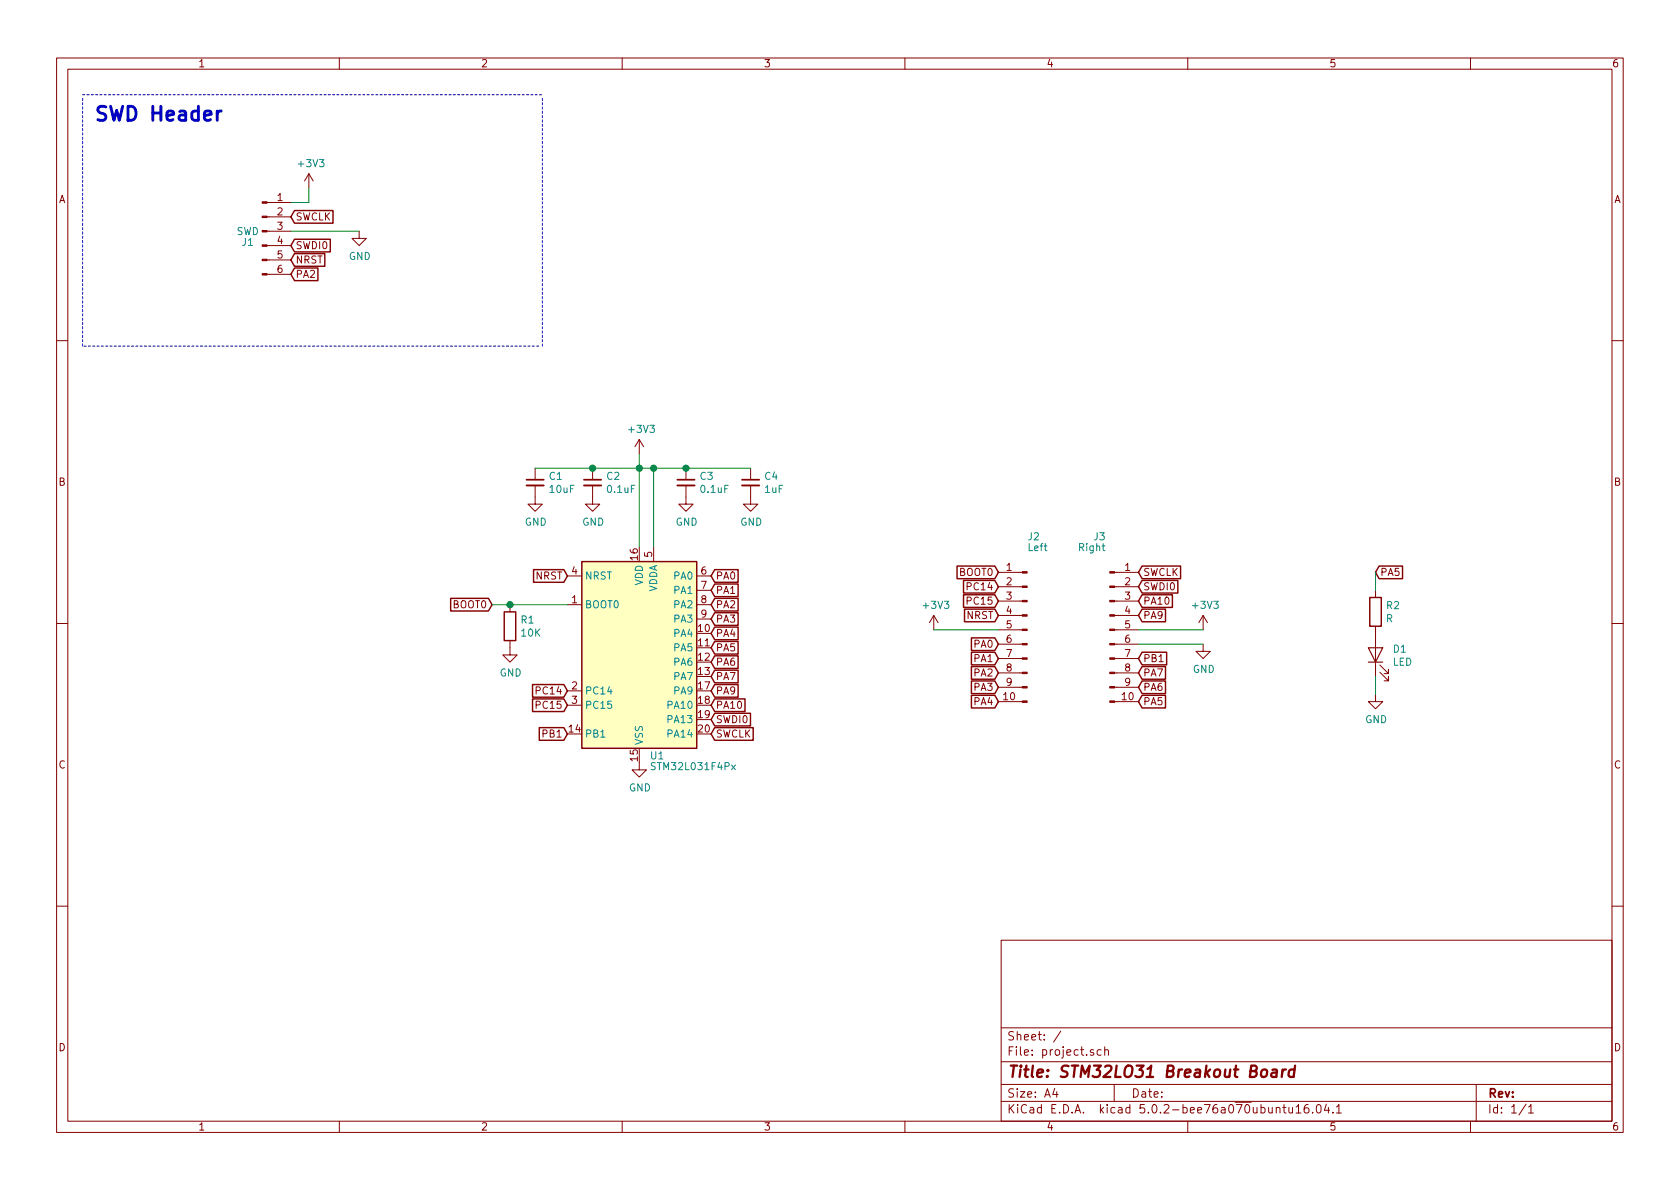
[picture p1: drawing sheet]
EESchema Schematic File Version 4
LIBS:project-cache
EELAYER 26 0
EELAYER END
$Descr A4 11693 8268
encoding utf-8
Sheet 1 1
Title "STM32LO31 Breakout Board"
Date ""
Rev ""
Comp ""
Comment1 ""
Comment2 ""
Comment3 ""
Comment4 ""
$EndDescr
$Comp
L MCU_ST_STM32L0:STM32L031F4Px U1
U 1 1
P 4450 4500
F 0 "U1" H 4575 3750 50  0000 C CNN
F 1 "STM32L031F4Px" H 4825 3675 50  0000 C CNN
F 2 "Package_SO:TSSOP-20_4.4x6.5mm_P0.65mm" H 4050 3800 50  0001 R CNN
F 3 "http://www.st.com/st-web-ui/static/active/en/resource/technical/document/datasheet/DM00140359.pdf" H 4450 4500 50  0001 C CNN
	1    4450 4500
	1    0    0    -1  
$EndComp
Text GLabel 3950 4000 0    50   Input ~ 0
NRST
$Comp
L power:GND #PWR010
U 1 1
P 4450 5300
F 0 "#PWR010" H 4450 5050 50  0001 C CNN
F 1 "GND" H 4455 5127 50  0000 C CNN
F 2 "" H 4450 5300 50  0001 C CNN
F 3 "" H 4450 5300 50  0001 C CNN
	1    4450 5300
	1    0    0    -1  
$EndComp
$Comp
L power:+3V3 #PWR03
U 1 1
P 4450 3150
F 0 "#PWR03" H 4450 3000 50  0001 C CNN
F 1 "+3V3" H 4465 3323 50  0000 C CNN
F 2 "" H 4450 3150 50  0001 C CNN
F 3 "" H 4450 3150 50  0001 C CNN
	1    4450 3150
	1    0    0    -1  
$EndComp
Wire Wire Line
	4550 3250 4450 3250
Connection ~ 4450 3250
$Comp
L Device:C_Small C2
U 1 1
P 4125 3350
F 0 "C2" H 4217 3396 50  0000 L CNN
F 1 "0.1uF" H 4217 3305 50  0000 L CNN
F 2 "Capacitor_SMD:C_0603_1608Metric_Pad1.05x0.95mm_HandSolder" H 4125 3350 50  0001 C CNN
F 3 "~" H 4125 3350 50  0001 C CNN
	1    4125 3350
	1    0    0    -1  
$EndComp
$Comp
L Device:C_Small C3
U 1 1
P 4775 3350
F 0 "C3" H 4867 3396 50  0000 L CNN
F 1 "0.1uF" H 4867 3305 50  0000 L CNN
F 2 "Capacitor_SMD:C_0603_1608Metric_Pad1.05x0.95mm_HandSolder" H 4775 3350 50  0001 C CNN
F 3 "~" H 4775 3350 50  0001 C CNN
	1    4775 3350
	1    0    0    -1  
$EndComp
Wire Wire Line
	4450 3250 4450 3150
Wire Wire Line
	4125 3250 4450 3250
Wire Wire Line
	4775 3250 4550 3250
Connection ~ 4550 3250
$Comp
L power:GND #PWR05
U 1 1
P 4125 3450
F 0 "#PWR05" H 4125 3200 50  0001 C CNN
F 1 "GND" H 4130 3277 50  0000 C CNN
F 2 "" H 4125 3450 50  0001 C CNN
F 3 "" H 4125 3450 50  0001 C CNN
	1    4125 3450
	1    0    0    -1  
$EndComp
$Comp
L power:GND #PWR06
U 1 1
P 4775 3450
F 0 "#PWR06" H 4775 3200 50  0001 C CNN
F 1 "GND" H 4780 3277 50  0000 C CNN
F 2 "" H 4775 3450 50  0001 C CNN
F 3 "" H 4775 3450 50  0001 C CNN
	1    4775 3450
	1    0    0    -1  
$EndComp
$Comp
L Device:C_Small C4
U 1 1
P 5225 3350
F 0 "C4" H 5317 3396 50  0000 L CNN
F 1 "1uF" H 5317 3305 50  0000 L CNN
F 2 "Capacitor_SMD:C_0603_1608Metric_Pad1.05x0.95mm_HandSolder" H 5225 3350 50  0001 C CNN
F 3 "~" H 5225 3350 50  0001 C CNN
	1    5225 3350
	1    0    0    -1  
$EndComp
$Comp
L Device:C_Small C1
U 1 1
P 3725 3350
F 0 "C1" H 3817 3396 50  0000 L CNN
F 1 "10uF" H 3817 3305 50  0000 L CNN
F 2 "Capacitor_SMD:C_0603_1608Metric_Pad1.05x0.95mm_HandSolder" H 3725 3350 50  0001 C CNN
F 3 "~" H 3725 3350 50  0001 C CNN
	1    3725 3350
	1    0    0    -1  
$EndComp
Wire Wire Line
	3725 3250 4125 3250
Connection ~ 4125 3250
Wire Wire Line
	5225 3250 4775 3250
Connection ~ 4775 3250
$Comp
L power:GND #PWR04
U 1 1
P 3725 3450
F 0 "#PWR04" H 3725 3200 50  0001 C CNN
F 1 "GND" H 3730 3277 50  0000 C CNN
F 2 "" H 3725 3450 50  0001 C CNN
F 3 "" H 3725 3450 50  0001 C CNN
	1    3725 3450
	1    0    0    -1  
$EndComp
$Comp
L power:GND #PWR07
U 1 1
P 5225 3450
F 0 "#PWR07" H 5225 3200 50  0001 C CNN
F 1 "GND" H 5230 3277 50  0000 C CNN
F 2 "" H 5225 3450 50  0001 C CNN
F 3 "" H 5225 3450 50  0001 C CNN
	1    5225 3450
	1    0    0    -1  
$EndComp
$Comp
L Device:R R1
U 1 1
P 3550 4350
F 0 "R1" H 3620 4396 50  0000 L CNN
F 1 "10K" H 3620 4305 50  0000 L CNN
F 2 "Resistor_SMD:R_0603_1608Metric_Pad1.05x0.95mm_HandSolder" V 3480 4350 50  0001 C CNN
F 3 "~" H 3550 4350 50  0001 C CNN
	1    3550 4350
	1    0    0    -1  
$EndComp
$Comp
L power:GND #PWR09
U 1 1
P 3550 4500
F 0 "#PWR09" H 3550 4250 50  0001 C CNN
F 1 "GND" H 3555 4327 50  0000 C CNN
F 2 "" H 3550 4500 50  0001 C CNN
F 3 "" H 3550 4500 50  0001 C CNN
	1    3550 4500
	1    0    0    -1  
$EndComp
Wire Wire Line
	3950 4200 3550 4200
$Comp
L power:+3V3 #PWR01
U 1 1
P 2150 1300
F 0 "#PWR01" H 2150 1150 50  0001 C CNN
F 1 "+3V3" H 2165 1473 50  0000 C CNN
F 2 "" H 2150 1300 50  0001 C CNN
F 3 "" H 2150 1300 50  0001 C CNN
	1    2150 1300
	1    0    0    -1  
$EndComp
Wire Wire Line
	2025 1400 2150 1400
Wire Wire Line
	2150 1400 2150 1300
Text GLabel 2025 1500 2    50   Input ~ 0
SWCLK
Text GLabel 2025 1700 2    50   Input ~ 0
SWDI0
Text GLabel 2025 1800 2    50   Input ~ 0
NRST
$Comp
L power:GND #PWR02
U 1 1
P 2500 1600
F 0 "#PWR02" H 2500 1350 50  0001 C CNN
F 1 "GND" H 2505 1427 50  0000 C CNN
F 2 "" H 2500 1600 50  0001 C CNN
F 3 "" H 2500 1600 50  0001 C CNN
	1    2500 1600
	1    0    0    -1  
$EndComp
Wire Wire Line
	2025 1600 2500 1600
$Comp
L Connector:Conn_01x06_Male J1
U 1 1
P 1825 1600
F 0 "J1" H 1725 1525 50  0000 C CNN
F 1 "SWD" H 1725 1600 50  0000 C CNN
F 2 "Connector_PinHeader_2.54mm:PinHeader_1x06_P2.54mm_Vertical" H 1825 1600 50  0001 C CNN
F 3 "~" H 1825 1600 50  0001 C CNN
	1    1825 1600
	1    0    0    -1  
$EndComp
Wire Notes Line
	575  650  3775 650 
Wire Notes Line
	3775 675  3775 2400
Wire Notes Line
	3750 2400 575  2400
Wire Notes Line
	575  2400 575  675 
Text Notes 650  850  0    98   ~ 20
SWD Header
$Comp
L Connector:Conn_01x10_Male J2
U 1 1
P 7150 4375
F 0 "J2" H 7150 5025 50  0000 R CNN
F 1 "Left" H 7150 4950 50  0000 R CNN
F 2 "Connector_PinHeader_2.54mm:PinHeader_1x10_P2.54mm_Vertical" H 7150 4375 50  0001 C CNN
F 3 "~" H 7150 4375 50  0001 C CNN
	1    7150 4375
	-1   0    0    -1  
$EndComp
$Comp
L Connector:Conn_01x10_Male J3
U 1 1
P 7725 4375
F 0 "J3" H 7700 5025 50  0000 R CNN
F 1 "Right" H 7700 4950 50  0000 R CNN
F 2 "Connector_PinHeader_2.54mm:PinHeader_1x10_P2.54mm_Vertical" H 7725 4375 50  0001 C CNN
F 3 "~" H 7725 4375 50  0001 C CNN
	1    7725 4375
	1    0    0    -1  
$EndComp
Text GLabel 4950 4000 2    50   Input ~ 0
PA0
Text GLabel 4950 4100 2    50   Input ~ 0
PA1
Text GLabel 4950 4300 2    50   Input ~ 0
PA3
Text GLabel 4950 4200 2    50   Input ~ 0
PA2
Text GLabel 2025 1900 2    50   Input ~ 0
PA2
Text GLabel 4950 5100 2    50   Input ~ 0
SWCLK
Text GLabel 4950 5000 2    50   Input ~ 0
SWDI0
Text GLabel 3425 4200 0    50   Input ~ 0
BOOT0
Wire Wire Line
	3425 4200 3550 4200
Connection ~ 3550 4200
Text GLabel 6950 3975 0    50   Input ~ 0
BOOT0
Text GLabel 6950 4275 0    50   Input ~ 0
NRST
$Comp
L power:GND #PWR08
U 1 1
P 8375 4475
F 0 "#PWR08" H 8375 4225 50  0001 C CNN
F 1 "GND" H 8380 4302 50  0000 C CNN
F 2 "" H 8375 4475 50  0001 C CNN
F 3 "" H 8375 4475 50  0001 C CNN
	1    8375 4475
	1    0    0    -1  
$EndComp
Wire Wire Line
	7925 4475 8375 4475
Text GLabel 3950 4800 0    50   Input ~ 0
PC14
Text GLabel 3950 4900 0    50   Input ~ 0
PC15
Text GLabel 6950 4075 0    50   Input ~ 0
PC14
Text GLabel 6950 4175 0    50   Input ~ 0
PC15
Text GLabel 6950 4475 0    50   Input ~ 0
PA0
Text GLabel 6950 4575 0    50   Input ~ 0
PA1
Text GLabel 6950 4675 0    50   Input ~ 0
PA2
Text GLabel 6950 4775 0    50   Input ~ 0
PA3
Text GLabel 6950 4875 0    50   Input ~ 0
PA4
Text GLabel 4950 4400 2    50   Input ~ 0
PA4
Text GLabel 9575 3975 2    50   Input ~ 0
PA5
Text GLabel 4950 4600 2    50   Input ~ 0
PA6
Text GLabel 4950 4700 2    50   Input ~ 0
PA7
Text GLabel 4950 4800 2    50   Input ~ 0
PA9
Text GLabel 4950 4900 2    50   Input ~ 0
PA10
Text GLabel 3950 5100 0    50   Input ~ 0
PB1
Text GLabel 7925 4875 2    50   Input ~ 0
PA5
Text GLabel 7925 4775 2    50   Input ~ 0
PA6
Text GLabel 7925 4675 2    50   Input ~ 0
PA7
Text GLabel 7925 4275 2    50   Input ~ 0
PA9
Text GLabel 7925 4175 2    50   Input ~ 0
PA10
Text GLabel 7925 3975 2    50   Input ~ 0
SWCLK
Text GLabel 7925 4075 2    50   Input ~ 0
SWDI0
Text GLabel 7925 4575 2    50   Input ~ 0
PB1
$Comp
L Device:R R2
U 1 1
P 9575 4250
F 0 "R2" H 9645 4296 50  0000 L CNN
F 1 "R" H 9645 4205 50  0000 L CNN
F 2 "Resistor_SMD:R_0603_1608Metric_Pad1.05x0.95mm_HandSolder" V 9505 4250 50  0001 C CNN
F 3 "~" H 9575 4250 50  0001 C CNN
	1    9575 4250
	1    0    0    -1  
$EndComp
Text GLabel 4950 4500 2    50   Input ~ 0
PA5
$Comp
L Device:LED D1
U 1 1
P 9575 4550
F 0 "D1" V 9613 4433 50  0000 R CNN
F 1 "LED" V 9522 4433 50  0000 R CNN
F 2 "LED_SMD:LED_0805_2012Metric_Pad1.15x1.40mm_HandSolder" H 9575 4550 50  0001 C CNN
F 3 "~" H 9575 4550 50  0001 C CNN
	1    9575 4550
	0    -1   -1   0   
$EndComp
Wire Wire Line
	9575 3975 9575 4100
$Comp
L power:GND #PWR011
U 1 1
P 9575 4825
F 0 "#PWR011" H 9575 4575 50  0001 C CNN
F 1 "GND" H 9580 4652 50  0000 C CNN
F 2 "" H 9575 4825 50  0001 C CNN
F 3 "" H 9575 4825 50  0001 C CNN
	1    9575 4825
	1    0    0    -1  
$EndComp
Wire Wire Line
	9575 4700 9575 4825
Wire Wire Line
	4550 3250 4550 3800
Wire Wire Line
	4450 3250 4450 3800
$Comp
L power:+3V3 #PWR?
U 1 1
P 6500 4375
F 0 "#PWR?" H 6500 4225 50  0001 C CNN
F 1 "+3V3" H 6515 4548 50  0000 C CNN
F 2 "" H 6500 4375 50  0001 C CNN
F 3 "" H 6500 4375 50  0001 C CNN
	1    6500 4375
	1    0    0    -1  
$EndComp
Wire Wire Line
	6950 4375 6500 4375
$Comp
L power:+3V3 #PWR?
U 1 1
P 8375 4375
F 0 "#PWR?" H 8375 4225 50  0001 C CNN
F 1 "+3V3" H 8390 4548 50  0000 C CNN
F 2 "" H 8375 4375 50  0001 C CNN
F 3 "" H 8375 4375 50  0001 C CNN
	1    8375 4375
	1    0    0    -1  
$EndComp
Wire Wire Line
	7925 4375 8375 4375
$EndSCHEMATC
